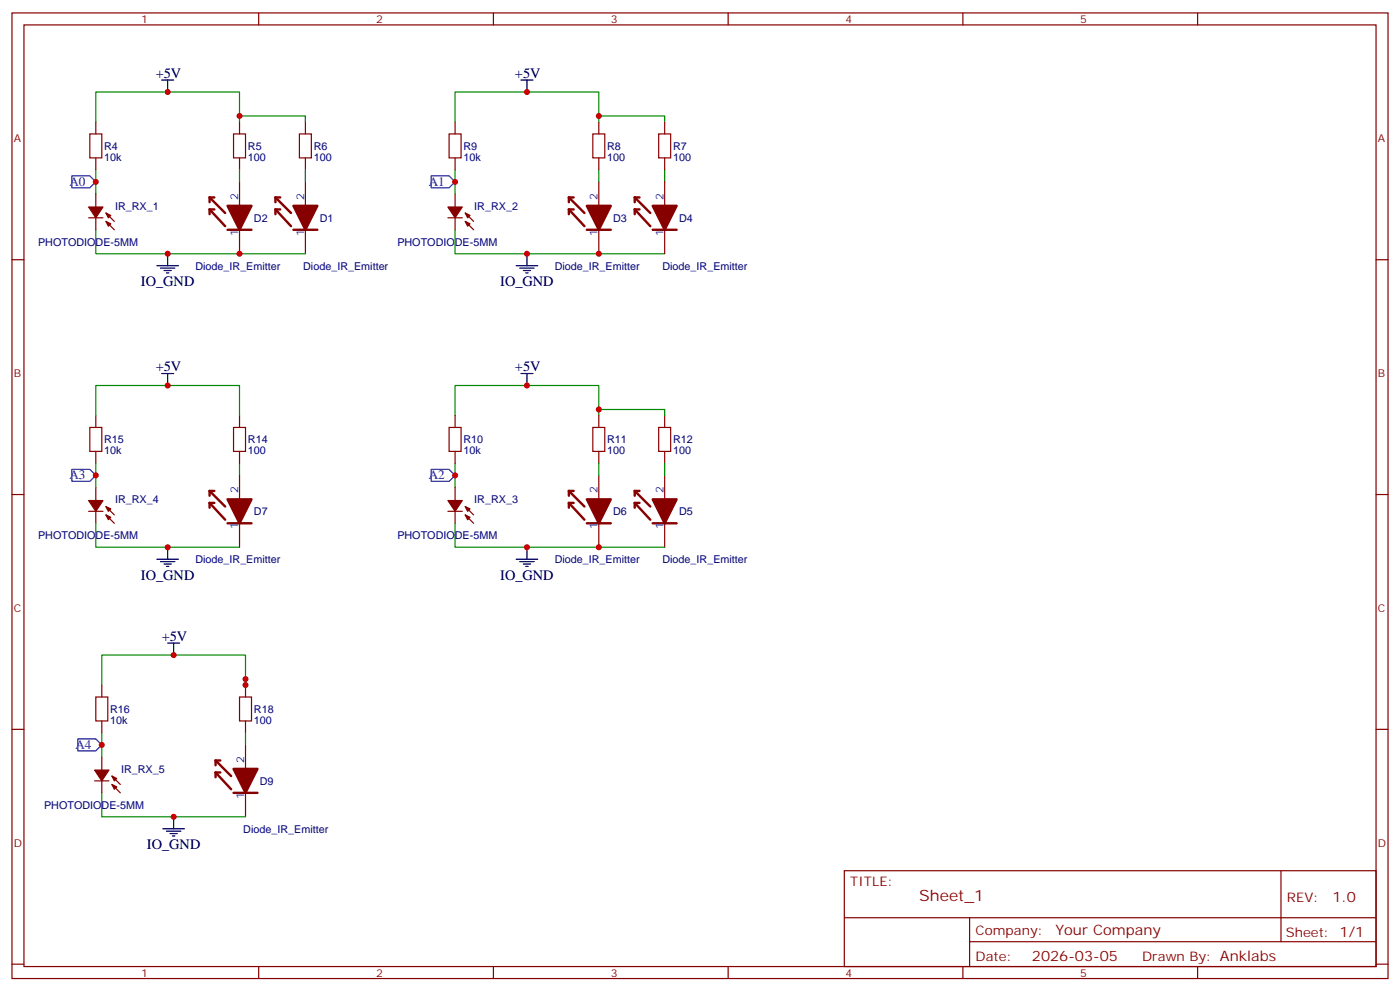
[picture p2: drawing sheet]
<svg xmlns="http://www.w3.org/2000/svg" width="412mm" height="292mm" viewBox="0 0 412 292" stroke-linecap="round" stroke-linejoin="round" font-family="sans-serif">
<g fill="none" stroke="#870000" stroke-width=".35">
<path d="M3.5 3.8h405.4v284.3h-405.4zM7.1 7.3h398.2v277.3h-398.2zM76.2 3.8v3.5M145.3 3.8v3.5M214.5 3.8v3.5M283.6 3.8v3.5M352.8 3.8v3.5M26.5 39.4h3.5v7.1h-3.5zM28.2 35.9v3.5M68.8 39.4h3.5v7.1h-3.5zM70.6 35.9v3.5M88.2 39.4h3.5v7.1h-3.5z"/>
<path d="M90 35.9v3.5M132.3 39.4h3.5v7.1h-3.5zM134.1 35.9v3.5M174.6 39.4h3.6v7.1h-3.6zM176.4 35.9v3.5M194 39.4h3.6v7.1h-3.6zM195.8 35.9v3.5M28.2 46.5v3.5M28.2 57.1v10.6M70.6 46.5v3.5M70.6 53.6v7M90 46.5v3.5"/>
<path d="M90 53.6v7M134.1 46.5v3.5M134.1 57.1v10.6M176.4 46.5v3.5M176.4 53.6v7M195.8 46.5v3.5M195.8 53.6v7M3.5 76.5h3.6M26.1 64.1h4.2M31.2 62.7l2.5 2.5M31.2 65.2l2.5 2.5M70.6 67.7v7"/>
<path d="M90 67.7v7M131.9 64.1h4.3M137 62.7l2.5 2.5M137 65.2l2.5 2.5M176.4 67.7v7M195.8 67.7v7M405.3 76.5h3.6M26.5 125.9h3.5v7h-3.5zM28.2 122.3v3.6M28.2 132.9v3.6M68.8 125.9h3.5v7h-3.5zM70.6 122.3v3.6"/>
<path d="M70.6 132.9v3.6M70.6 140v7M132.3 125.9h3.5v7h-3.5zM134.1 122.3v3.6M134.1 132.9v3.6M174.6 125.9h3.6v7h-3.6zM176.4 122.3v3.6M176.4 132.9v3.6M176.4 140v7M194 125.9h3.6v7h-3.6zM195.8 122.3v3.6M195.8 132.9v3.6"/>
<path d="M195.8 140v7M3.5 145.6h3.6M26.1 150.6h4.2M28.2 143.5v10.6M31.2 149.2l2.5 2.4M31.2 151.6l2.5 2.5M70.6 154.1v7M131.9 150.6h4.3M134.1 143.5v10.6M137 149.2l2.5 2.4M137 151.6l2.5 2.5M176.4 154.1v7"/>
<path d="M195.8 154.1v7M405.3 145.6h3.6M3.5 214.8h3.6M28.2 205.2h3.5v7.1h-3.5zM30 201.7v3.5M30 212.3v3.5M70.6 205.2h3.5v7.1h-3.5zM72.3 201.7v3.5M72.3 212.3v3.5M72.3 219.4v7M405.3 214.8h3.6M27.9 229.9h4.2"/>
<path d="M30 222.9v10.6M33 228.5l2.4 2.5M33 231l2.4 2.5M72.3 233.5v7M248.7 256.4h156.6v28.2h-156.6zM377.3 256.4v20.9M248.7 270.2h156.5M285.6 277.3h119.6M285.6 270.2v14.2M3.5 283.9h3.6M76.2 284.6v3.5M145.3 284.6v3.5"/>
<path d="M214.5 284.6v3.5M283.6 284.6v3.5M352.8 284.6v3.5M405.3 283.9h3.6"/>
</g>
<g fill="none" stroke="#870000" stroke-width=".71">
<path d="M61.7 58.1h1.4M61.7 58.1l4.6 4.6M61.7 58.1v1.4M81.1 58.1l4.6 4.6M81.1 58.1v1.4M81.1 58.1h1.4M167.6 58.1h1.4M167.6 58.1l4.6 4.6M167.6 58.1v1.4M187 58.1h1.4M187 58.1l4.6 4.6M187 58.1v1.4"/>
<path d="M61.7 61.7h1.4M61.7 61.7l4.6 4.9M61.7 61.7v1.4M67 67.7h7.1M81.1 61.7l4.6 4.9M81.1 61.7h1.4M81.1 61.7v1.4M86.4 67.7h7.1M167.6 61.7h1.4M167.6 61.7l4.6 4.9M167.6 61.7v1.4M172.9 67.7h7"/>
<path d="M187 61.7h1.4M187 61.7l4.6 4.9M187 61.7v1.4M192.3 67.7h7M61.7 144.6v1.4M61.7 148.1v1.4M61.7 148.1h1.4M61.7 144.6h1.4M61.7 148.1l4.6 4.9M61.7 144.6l4.6 4.6M67 154.1h7.1M167.6 144.6v1.4"/>
<path d="M167.6 148.1v1.4M167.6 148.1h1.4M167.6 144.6h1.4M167.6 148.1l4.6 4.9M167.6 144.6l4.6 4.6M172.9 154.1h7M187 144.6v1.4M187 148.1v1.4M187 148.1l4.6 4.9M187 144.6l4.6 4.6M187 148.1h1.4M187 144.6h1.4"/>
<path d="M192.3 154.1h7M63.5 227.5l4.6 4.9M63.5 223.9l4.6 4.6M63.5 227.5h1.4M63.5 223.9v1.5M63.5 227.5v1.4M63.5 223.9h1.4M68.8 233.5h7"/>
</g>
<g fill="#870000" stroke="#870000" stroke-width=".71">
<path d="M86.4 60.6h7.1l-3.5 7.1z"/>
<path d="M67 60.6h7.1l-3.5 7.1z"/>
<path d="M172.9 60.6h7l-3.5 7.1z"/>
<path d="M192.3 60.6h7l-3.5 7.1z"/>
<path d="M192.3 147h7l-3.5 7.1z"/>
<path d="M172.9 147h7l-3.5 7.1z"/>
<path d="M67 147h7.1l-3.5 7.1z"/>
<path d="M68.8 226.4h7l-3.5 7.1z"/>
</g>
<g fill="none" stroke="#008700" stroke-width=".35">
<path d="M28.2 35.9v-8.8h42.4v8.8M70.6 34.1h19.4v1.8M134.1 35.9v-8.8h42.3v8.8M176.4 34.1h19.4v1.8M28.2 50v7.1M70.6 50v3.6M90 50v3.6M134.1 50v7.1M176.4 50v3.6M195.8 50v3.6M28.2 67.7v7h61.8M134.1 67.7v7h61.7"/>
<path d="M28.2 122.3v-8.8h42.4v8.8M28.2 136.5v7M70.6 136.5v3.5M134.1 122.3v-8.8h42.3v8.8M134.1 136.5v7M176.4 120.6h19.4v1.7M176.4 136.5v3.5M195.8 136.5v3.5M28.2 154.1v7h42.4M134.1 154.1v7h61.7M72.3 200v1.7v-8.8h-42.3v8.8M30 215.8v7.1"/>
<path d="M72.3 215.8v3.6M30 233.5v7h42.3"/>
</g>
<g fill="#870000" stroke="#870000" stroke-width=".35">
<path d="M31.2 62.7l1.4 .7-.7 .7z"/>
<path d="M31.2 65.2l1.4 .7-.7 .7z"/>
<path d="M26.1 61h4.2l-2.1 3.1z"/>
<path d="M137 62.7l1.5 .7-.8 .7z"/>
<path d="M137 65.2l1.5 .7-.8 .7z"/>
<path d="M131.9 61h4.3l-2.1 3.1z"/>
<path d="M137 149.2l1.5 .7-.8 .7z"/>
<path d="M137 151.6l1.5 .7-.8 .7z"/>
<path d="M131.9 147.4h4.3l-2.1 3.2z"/>
<path d="M31.2 149.2l1.4 .7-.7 .7z"/>
<path d="M31.2 151.6l1.4 .7-.7 .7z"/>
<path d="M26.1 147.4h4.2l-2.1 3.2z"/>
<path d="M33 228.5l1.4 .7-.7 .7z"/>
<path d="M33 231l1.4 .7-.7 .7z"/>
<path d="M27.9 226.8h4.2l-2.1 3.1z"/>
</g>
<g fill="none" stroke="#000" stroke-width=".35">
<path d="M47.6 23.6h3.6M49.4 23.6v3.5M153.5 23.6h3.5M155.2 23.6v3.5M46.2 78.2h6.4M47.3 79h4.2M48.3 79.7h2.1M49.4 74.7v3.5M152 78.2h6.4M153.1 79h4.2M154.2 79.7h2.1M155.2 74.7v3.5"/>
<path d="M49 80.4h.7M154.9 80.4h.7M47.6 110h3.6M49.4 110v3.5M153.5 110h3.5M155.2 110v3.5M46.2 164.7h6.4M47.3 165.4h4.2M48.3 166.1h2.1M49 166.8h.7M49.4 161.1v3.6M152 164.7h6.4"/>
<path d="M153.1 165.4h4.2M154.2 166.1h2.1M154.9 166.8h.7M155.2 161.1v3.6M49.4 189.4h3.5M51.2 189.4v3.5M48 244.1h6.3M49 244.8h4.3M50.1 245.5h2.1M50.8 246.2h.7M51.2 240.5v3.6"/>
</g>
<path d="M21.2 51.8h5.3l1.7 1.8-1.7 1.7h-5.3zM127 51.8h5.3l1.8 1.8-1.8 1.7h-5.3zM21.2 138.2h5.3l1.7 1.8-1.7 1.7h-5.3zM127 138.2h5.3l1.8 1.8-1.8 1.7h-5.3zM22.9 217.6h5.3l1.8 1.8-1.8 1.7h-5.3z" fill="none" stroke="#00f" stroke-width=".35"/>
<g fill="#c00">
<circle cx="70.6" cy="74.7" r=".88"/>
<circle cx="49.4" cy="74.7" r=".88"/>
<circle cx="49.4" cy="27.1" r=".88"/>
<circle cx="70.6" cy="34.1" r=".88"/>
<circle cx="176.4" cy="34.1" r=".88"/>
<circle cx="155.2" cy="27.1" r=".88"/>
<circle cx="155.2" cy="74.7" r=".88"/>
<circle cx="176.4" cy="74.7" r=".88"/>
<circle cx="176.4" cy="161.1" r=".88"/>
<circle cx="155.2" cy="161.1" r=".88"/>
<circle cx="155.2" cy="113.5" r=".88"/>
<circle cx="176.4" cy="120.6" r=".88"/>
<circle cx="49.4" cy="113.5" r=".88"/>
<circle cx="51.2" cy="240.5" r=".88"/>
<circle cx="51.2" cy="192.9" r=".88"/>
<circle cx="72.3" cy="200" r=".88"/>
<circle cx="28.2" cy="53.6" r=".88"/>
<circle cx="134.1" cy="53.6" r=".88"/>
<circle cx="134.1" cy="140" r=".88"/>
<circle cx="28.2" cy="140" r=".88"/>
<circle cx="30" cy="219.4" r=".88"/>
<circle cx="49.4" cy="161.1" r=".88"/>
<circle cx="72.3" cy="201.7" r=".88"/>
</g>
<text font-size="4.6" fill="#800" x="270.8" y="265.4">Sheet_1</text>
<g font-size="4.2">
<text x="45.9" y="22.9">+5V</text>
<text x="151.7" y="22.9">+5V</text>
<text x="41.5" y="84.3">IO_GND</text>
<text x="147.3" y="84.3">IO_GND</text>
<text x="45.9" y="109.3">+5V</text>
<text x="151.7" y="109.3">+5V</text>
<text x="41.5" y="170.8">IO_GND</text>
<text x="147.3" y="170.8">IO_GND</text>
<text x="47.6" y="188.7">+5V</text>
<text x="43.3" y="250.1">IO_GND</text>
</g>
<g font-size="4.2" fill="#800">
<text x="392.5" y="265.7">1.0</text>
<text x="310.9" y="275.2">Your Company</text>
<text x="304" y="283">2026-03-05</text>
</g>
<g font-size="3.9" fill="#00f">
<text x="20.5" y="54.8">A0</text>
<text x="126.3" y="54.7">A1</text>
<text x="20.5" y="141.1">A3</text>
<text x="126.3" y="141.1">A2</text>
<text x="22.2" y="220.5">A4</text>
</g>
<g font-size="3.9" fill="#800">
<text x="250.5" y="261">TITLE:</text>
<text x="379.1" y="265.7">REV:</text>
<text x="287.4" y="275.2">Company:</text>
<text x="378.7" y="275.8">Sheet: 1/1</text>
<text x="287.4" y="282.9">Date:</text>
<text x="336.4" y="282.9">Drawn By: Anklabs</text>
</g>
<g font-size="3.2" fill="#800">
<text x="41.6" y="6.8">1</text>
<text x="110.8" y="6.8">2</text>
<text x="179.9" y="6.8">3</text>
<text x="249.1" y="6.8">4</text>
<text x="318.2" y="6.8">5</text>
<text x="4.1" y="41.9">A</text>
<text x="405.9" y="41.9">A</text>
<text x="4.1" y="111.1">B</text>
<text x="405.9" y="111.1">B</text>
<text x="4.1" y="180.2">C</text>
<text x="405.9" y="180.2">C</text>
<text x="4.1" y="249.3">D</text>
<text x="405.9" y="249.3">D</text>
<text x="41.6" y="287.6">1</text>
<text x="110.8" y="287.6">2</text>
<text x="179.9" y="287.6">3</text>
<text x="249.1" y="287.6">4</text>
<text x="318.2" y="287.6">5</text>
</g>
<g font-size="3.2" fill="#000080">
<text x="30.7" y="47.3">10k</text>
<text x="30.7" y="44.1">R4</text>
<text x="73" y="47.3">100</text>
<text x="73" y="44.1">R5</text>
<text x="92.4" y="47.3">100</text>
<text x="92.4" y="44.1">R6</text>
<text x="136.5" y="47.3">10k</text>
<text x="136.5" y="44.1">R9</text>
<text x="178.9" y="47.3">100</text>
<text x="178.9" y="44.1">R8</text>
<text x="198.3" y="47.3">100</text>
<text x="198.3" y="44.1">R7</text>
<text x="33.9" y="61.8">IR_RX_1</text>
<text x="74.8" y="65.3">D2</text>
<text x="94.2" y="65.3">D1</text>
<text x="139.7" y="61.8">IR_RX_2</text>
<text x="180.6" y="65.3">D3</text>
<text x="200" y="65.3">D4</text>
<text x="11.2" y="72.3">PHOTODIODE-5MM</text>
<text x="117" y="72.3">PHOTODIODE-5MM</text>
<text x="57.6" y="79.4">Diode_IR_Emitter</text>
<text x="89.3" y="79.4">Diode_IR_Emitter</text>
<text x="163.4" y="79.4">Diode_IR_Emitter</text>
<text x="195.1" y="79.4">Diode_IR_Emitter</text>
<text x="30.7" y="130.6">R15</text>
<text x="73" y="130.6">R14</text>
<text x="136.5" y="130.6">R10</text>
<text x="178.9" y="130.6">R11</text>
<text x="198.3" y="130.6">R12</text>
<text x="30.7" y="133.7">10k</text>
<text x="73" y="133.7">100</text>
<text x="136.5" y="133.7">10k</text>
<text x="178.9" y="133.7">100</text>
<text x="198.3" y="133.7">100</text>
<text x="33.9" y="148.2">IR_RX_4</text>
<text x="139.7" y="148.2">IR_RX_3</text>
<text x="74.8" y="151.7">D7</text>
<text x="180.6" y="151.7">D6</text>
<text x="200" y="151.7">D5</text>
<text x="11.2" y="158.7">PHOTODIODE-5MM</text>
<text x="117" y="158.7">PHOTODIODE-5MM</text>
<text x="57.6" y="165.8">Diode_IR_Emitter</text>
<text x="163.4" y="165.8">Diode_IR_Emitter</text>
<text x="195.1" y="165.8">Diode_IR_Emitter</text>
<text x="32.5" y="209.9">R16</text>
<text x="74.8" y="209.9">R18</text>
<text x="32.5" y="213.1">10k</text>
<text x="74.8" y="213.1">100</text>
<text x="35.7" y="227.6">IR_RX_5</text>
<text x="76.6" y="231.1">D9</text>
<text x="13" y="238.1">PHOTODIODE-5MM</text>
<text x="71.7" y="245.2">Diode_IR_Emitter</text>
</g>
<g font-size="3.2" fill="#00f">
<text x="70.2" y="58.8" transform="rotate(-90 70.2 58.8)">2</text>
<text x="89.6" y="58.8" transform="rotate(-90 89.6 58.8)">2</text>
<text x="176" y="58.8" transform="rotate(-90 176 58.8)">2</text>
<text x="195.4" y="58.8" transform="rotate(-90 195.4 58.8)">2</text>
<text x="70.2" y="69.4" transform="rotate(-90 70.2 69.4)">1</text>
<text x="89.6" y="69.4" transform="rotate(-90 89.6 69.4)">1</text>
<text x="176" y="69.4" transform="rotate(-90 176 69.4)">1</text>
<text x="195.4" y="69.4" transform="rotate(-90 195.4 69.4)">1</text>
<text x="70.2" y="145.3" transform="rotate(-90 70.2 145.3)">2</text>
<text x="176" y="145.3" transform="rotate(-90 176 145.3)">2</text>
<text x="195.4" y="145.3" transform="rotate(-90 195.4 145.3)">2</text>
<text x="70.2" y="155.9" transform="rotate(-90 70.2 155.9)">1</text>
<text x="176" y="155.9" transform="rotate(-90 176 155.9)">1</text>
<text x="195.4" y="155.9" transform="rotate(-90 195.4 155.9)">1</text>
<text x="72" y="224.6" transform="rotate(-90 72 224.6)">2</text>
<text x="72" y="235.2" transform="rotate(-90 72 235.2)">1</text>
</g>
</svg>
